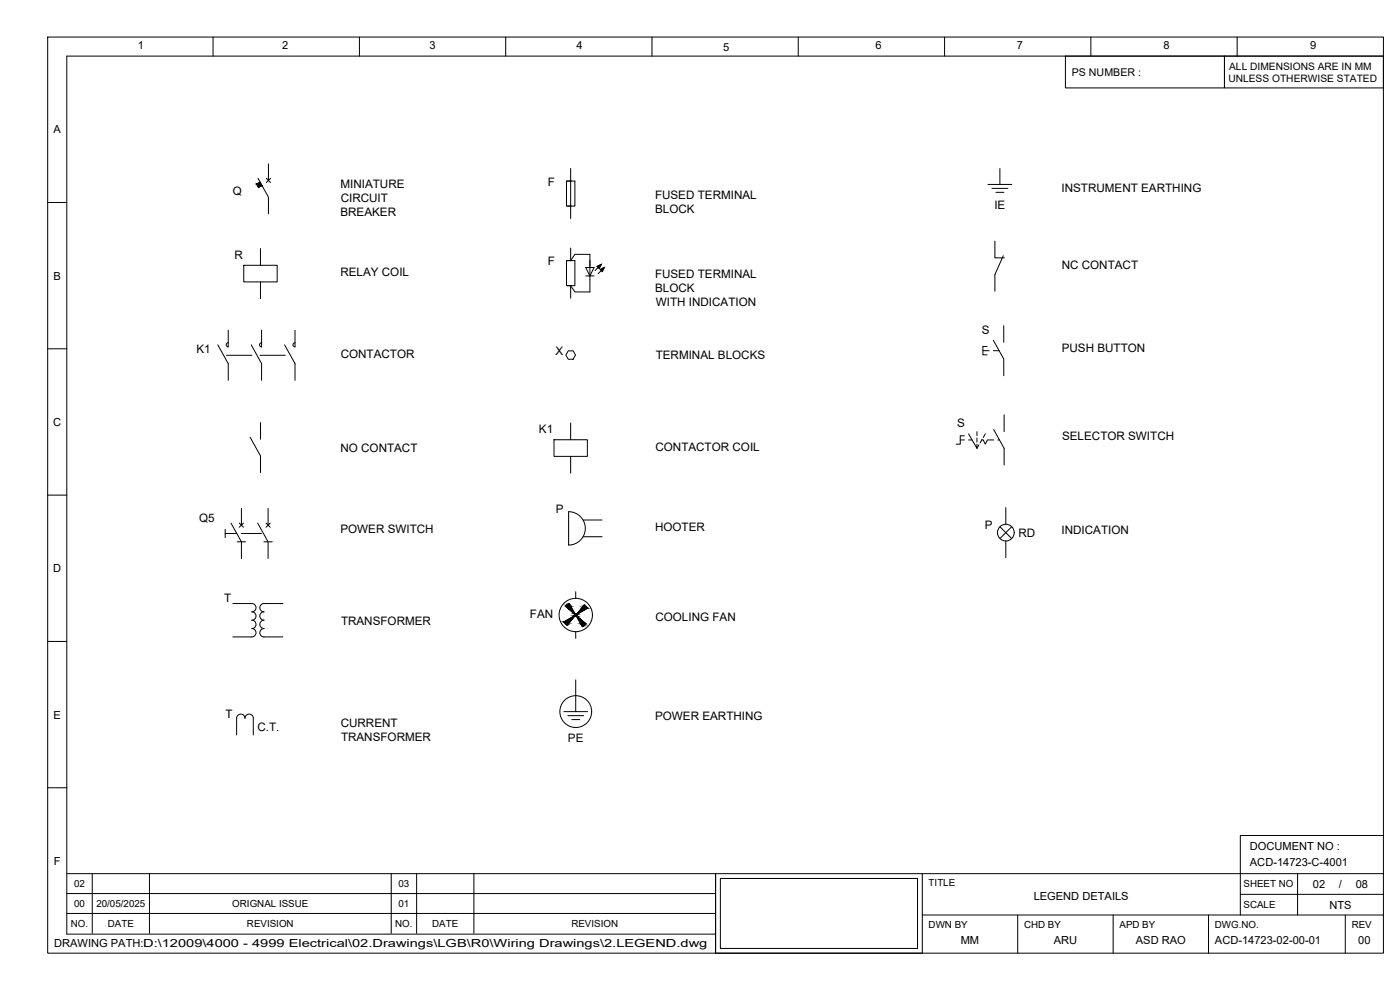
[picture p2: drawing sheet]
<svg xmlns="http://www.w3.org/2000/svg" width="420mm" height="297mm" viewBox="0 0 420 297" stroke-linecap="round" stroke-linejoin="round" font-family="sans-serif">
<g fill="none" stroke="#000" stroke-width=".3">
<path d="M14.3 11.1h400.9v274.9h-400.9zM63.9 11.1v5.7M107.9 11.1v5.7M151.8 11.1v5.7M195.7 11.1v5.7M239.6 11.1v5.7M283.5 11.1v5.7M319.7 16.8h47.8v9.6h-47.8zM327.4 11.1v5.7M367.5 16.8h47.7v9.6h-47.7zM371.3 11.1v5.7M415.2 16.8h-395.2v263.5h194.8"/>
<path d="M77.4 53.5l3.2 5.6v5.1M79.9 53.5l1.3 1.3M80.6 49.1v5.1M81.2 53.5l-1.3 1.3M170 54.3h2.5v7.5h-2.5zM171.3 50.6v15M296.5 55.3h7.2M297.7 56.5h4.8M298.9 57.7h2.4M300.1 50.6v4.7M14.3 60.8h5.7M73.2 79.6h10v5h-10z"/>
<path d="M78.2 74.6v5M170 78.2h2.5v7.5h-2.5zM170.3 61.8h1.2M171.3 74.4v3.8l1.2-1.9h4.5v11.3h-4.5l-1.2-1.9v3.8M179.2 79.9l1.2-.6-.6 1.2zM298.6 72.4v5h2.9M301.1 76.7l-2.5 5.7v5M68.5 99.1v5a.62 .62 0 0 1-.6-.6 .62 .62 0 0 1 .6-.7M78.2 84.6v5M78.5 99.1v5M88.5 99.1l.1 5a.62 .62 0 0 1-.7-.6 .62 .62 0 0 1 .7-.7M170.3 85.7h1.2"/>
<path d="M175.8 80.3h2.5l-1.3 2.5zM175.8 82.8h2.5M179.5 80.2l-.9 1M180.1 80.9l1.3-.7-.7 1.3zM180.4 81.2l-.9 .9M301.2 97.7v5M14.3 104.7h5.7M65.4 103.5l3.1 5.6v5M68 106.6h7.6M75.4 103.5l3.1 5.6v5M78 106.6h7.6M78.5 102.8a.62 .62 0 0 0-.6 .7 .62 .62 0 0 0 .6 .6"/>
<path d="M85.4 103.5l3.1 5.6v5M170.5 105.3h1.5l.7 1.2-.7 1.3h-1.5l-.7-1.3zM295 105.2h1.9M296.2 104h-1.2v2.5h1.2M298.1 102.1l3.1 5.6v5M298.1 105.2h1.7M75.1 131.2l3.1 5.6v5M78.2 126.8v5M166.3 131.9h10v5h-10zM171.3 126.9v5M171.3 136.9v5.1M288.2 132h1.2"/>
<path d="M289.4 130.8h-1.2v2.5h-1.3M290.7 130.2l2.5 4.3v-1.2M290.7 132h1.1M293.2 129.5v1.3M293.2 131.4v1.2M293.8 133.4l-.6 1.1M294.6 132h.5l.6 1.3 .6-1.3h1.9M294.8 131.8l-.7 1.1M295.7 130.2l-.6 1.1M298.2 128.9l3.1 5.6v5M299.5 132h.5M301.3 124.5v5"/>
<path d="M14.3 148.6h5.7M67.6 158.8v2.5M69.3 156.9l3.2 5.7v5M71.8 156.9l1.3 1.3M72.5 152.6v5M73.1 156.9l-1.3 1.3M77.3 156.9l3.2 5.7v5M79.8 156.9l1.3 1.3M80.5 152.6v5M81.1 156.9l-1.3 1.3M170.6 153.5v10M170.7 153.5a5 5 0 0 1 5 5 5 5 0 0 1-5 5"/>
<path d="M175 156h5.7M300.1 158l3.5 3.6M301.9 152.3v5M303.6 158l-3.5 3.6M67.6 160.1h3.4M71.2 162.6h2.5M72.5 160.1h6M79.2 162.6h2.5M172.8 177.5v2M175 161h5.7M301.9 162.3v5M14.3 192.5h5.7"/>
<path d="M69.9 181.1h5.7M75.6 181.1a1.25 1.25 0 0 1 1.2 1.2 1.25 1.25 0 0 1-1.2 1.3 1.26 1.26 0 0 1 1.2 1.2 1.26 1.26 0 0 1-1.2 1.3 1.26 1.26 0 0 1 1.2 1.2 1.26 1.26 0 0 1-1.2 1.3M75.6 188.6a1.26 1.26 0 0 1 1.2 1.2 1.26 1.26 0 0 1-1.2 1.3h-5.7M79.2 181.1h5.7M79.2 181.1a1.25 1.25 0 0 0-1.2 1.2 1.25 1.25 0 0 0 1.2 1.3 1.26 1.26 0 0 0-1.2 1.2 1.26 1.26 0 0 0 1.2 1.3 1.26 1.26 0 0 0-1.2 1.2 1.26 1.26 0 0 0 1.2 1.3M79.2 188.6a1.26 1.26 0 0 0-1.2 1.2 1.26 1.26 0 0 0 1.2 1.3h5.7M169.8 181.9l1-.8 1.8 3.1M169.8 181.9l2.7 2.4M172.4 184.7l-3.1 1.8 .4 .6 .5 .5 2.3-2.8M172.8 189.6v1.9M173.1 184.2l2.3-2.7 .9 1-3.2 1.8M173.1 184.8l2.7 2.4-.5 .4-.5 .4-1.8-3.1"/>
<path d="M71 215.5a1.26 1.26 0 0 1 1.3-1.2 1.26 1.26 0 0 1 1.2 1.2 1.25 1.25 0 0 1 1.3-1.2 1.25 1.25 0 0 1 1.2 1.2M71 215.5v5M76 215.5v5M169.2 213.5h7.2M170.4 214.7h4.8M171.6 215.9h2.4M172.8 204v9.5M14.3 236.4h5.7M415.2 250.7h-43v23.8M20 262.1h194.8v23.9M20 268.1h194.8M20 274.1h194.8"/>
<path d="M27.7 262.1v17.9M44.9 262.1v17.9M117.4 262.1v17.9M125 262.1v17.9M142.2 262.1v17.9M214.8 262.1h62v23.9h-62zM216.2 263.6h59.2v21h-59.2zM276.8 262.1h138.4M276.8 274.5h138.4M305.4 274.5v11.5M334.1 274.5v11.5M362.7 274.5v11.5"/>
<path d="M372.2 268.3h43M389.4 262.1v12.4M403.7 274.5v11.5"/>
<circle cx="301.9" cy="159.8" r="2.51"/>
<circle cx="172.8" cy="184.5" r="5"/>
<circle cx="172.8" cy="184.5" r=".39"/>
<circle cx="172.8" cy="213.5" r="4.8"/>
</g>
<g fill="#000" stroke="#000" stroke-width=".3">
<path d="M179.2 79.9l1.2-.6-.6 1.2zM180.1 80.9l1.3-.7-.7 1.3zM170.4 181.3l.4-.2 .1 .2zM172.4 184.2h.2zM173.1 184.2l.1 .1zM173.1 184.2h.2zM173 184.9h.2zM174.5 187.5h1l-.3 .3z"/>
<path d="M76.9 55.2l1.1-.6 .6 1.1zM76.9 55.2l.7 1.1 1-.6z"/>
<path d="M169.8 187.2l.4 .3 .2-.3zM169.8 187.2l.4 .3z"/>
<path d="M169.6 186.9l.8 .3 .3-.3zM169.6 186.9l.8 .3h-.6z"/>
<path d="M170.4 181.3l.7 .3-.2-.3zM170.1 181.6l.3-.3 .7 .3z"/>
<path d="M169.3 186.5l1.4 .4 .3-.4zM169.3 186.5l1.4 .4h-1.1z"/>
<path d="M170.1 181.6l1.2 .3-.2-.3zM170.1 181.6l1.2 .3h-1.5z"/>
<path d="M169.8 181.9l2.8 2.3-1.3-2.3zM169.8 181.9l2.8 2.3z"/>
<path d="M172.3 184.8h.2zM172.3 184.8h.2z"/>
<path d="M172.3 184.8l-1.3 1.7 1.5-1.7zM169.3 186.5l3-1.7-1.3 1.7z"/>
<path d="M173 184.9l2.8 2.3zM173 184.9l2.8 2.3h-1.5z"/>
<path d="M174.5 187.5l.1 .3h.6zM174.6 187.8h.6l-.4 .2z"/>
<path d="M175.4 181.6l.3 .2zM175.4 181.6l.3 .2h-.5z"/>
<path d="M175.2 181.8l.8 .4-.3-.4zM175.2 181.8l.8 .4h-1.1z"/>
<path d="M174.3 187.2l1.2 .3 .3-.3zM174.3 187.2l1.2 .3h-1z"/>
<path d="M174.9 182.2l1.4 .3-.3-.3zM174.9 182.2l1.4 .3h-1.8z"/>
<path d="M174.5 182.5l-1.2 1.7 3-1.7zM174.5 182.5l-1.2 1.7h-.2z"/>
</g>
<g font-size="3.5">
<text x="69.8" y="58.4">Q</text>
<text x="102.2" y="56.3">MINIATURE</text>
<text x="164.4" y="55.7">F</text>
<text x="196.6" y="59.8">FUSED TERMINAL</text>
<text x="318.6" y="57.7">INSTRUMENT EARTHING</text>
<text x="102.2" y="64.7">BREAKER</text>
<text x="102.3" y="60.5">CIRCUIT</text>
<text x="196.6" y="64">BLOCK</text>
<text x="298.4" y="62.6">IE</text>
<text x="70.4" y="77.6">R</text>
<text x="102.2" y="82.8">RELAY COIL</text>
<text x="164.4" y="79.6">F</text>
<text x="196.6" y="83.4">FUSED TERMINAL</text>
<text x="318.6" y="80.6">NC CONTACT</text>
<text x="196.6" y="87.6">BLOCK</text>
<text x="196.8" y="91.9">WITH INDICATION</text>
<text x="294.7" y="100.1">S</text>
<text x="58.9" y="105.8">K1</text>
<text x="102.3" y="107.5">CONTACTOR</text>
<text x="166.7" y="106.6">X</text>
<text x="196.8" y="107.6">TERMINAL BLOCKS</text>
<text x="318.6" y="105.8">PUSH BUTTON</text>
<text x="161.7" y="129.9">K1</text>
<text x="287.3" y="128.1">S</text>
<text x="318.7" y="131.9">SELECTOR SWITCH</text>
<text x="102.2" y="135.5">NO CONTACT</text>
<text x="196.7" y="135.3">CONTACTOR COIL</text>
<text x="166.8" y="154">P</text>
<text x="59.8" y="156.5">Q5</text>
<text x="102.2" y="159.9">POWER SWITCH</text>
<text x="196.6" y="159.4">HOOTER</text>
<text x="295.6" y="158.8">P</text>
<text x="305.6" y="161.1">RD</text>
<text x="318.6" y="160.2">INDICATION</text>
<text x="67.3" y="180.6">T</text>
<text x="159" y="185.4">FAN</text>
<text x="102.3" y="187.5">TRANSFORMER</text>
<text x="196.7" y="186.5">COOLING FAN</text>
<text x="67.7" y="215.5">T</text>
<text x="196.6" y="215.9">POWER EARTHING</text>
<text x="77.3" y="219.3">C.T.</text>
<text x="102.3" y="218">CURRENT</text>
<text x="102.3" y="222.2">TRANSFORMER</text>
<text x="170.5" y="222.7">PE</text>
</g>
<g font-size="3.3">
<text x="41.3" y="14.7">1</text>
<text x="84.7" y="14.8">2</text>
<text x="128.9" y="14.7">3</text>
<text x="173" y="14.8">4</text>
<text x="217" y="15.2">5</text>
<text x="262.7" y="14.7">6</text>
<text x="305.1" y="14.7">7</text>
<text x="349.2" y="14.8">8</text>
<text x="393.2" y="14.8">9</text>
<text x="16.1" y="40">A</text>
<text x="16.1" y="83.9">B</text>
<text x="16" y="127.8">C</text>
<text x="16" y="171.7">D</text>
<text x="16.1" y="215.6">E</text>
<text x="375.1" y="255">DOCUMENT NO :</text>
<text x="16.2" y="259.5">F</text>
<text x="375.1" y="259.7">ACD-14723-C-4001</text>
<text x="394" y="266.4">02</text>
<text x="401.8" y="266.4">/</text>
<text x="406.9" y="266.4">08</text>
<text x="310.2" y="270">LEGEND DETAILS</text>
<text x="399" y="272.6">NTS</text>
<text x="16.2" y="284.1">DRAWING PATH:D:\12009\4000 - 4999 Electrical\02.Drawings\LGB\R0\Wiring Drawings\2.LEGEND.dwg</text>
<text x="288.3" y="283.4">MM</text>
<text x="316.2" y="283.4">ARU</text>
<text x="340.9" y="283.4">ASD RAO</text>
<text x="364.6" y="283.1">ACD-14723-02-00-01</text>
<text x="407.6" y="283.4">00</text>
</g>
<text font-size="3.2" x="321.6" y="22.8">PS NUMBER :</text>
<g font-size="3.1">
<text x="368.9" y="20.9">ALL DIMENSIONS ARE IN MM</text>
<text x="368.7" y="24.6">UNLESS OTHERWISE STATED</text>
</g>
<g font-size="2.9">
<text x="22.2" y="266.2">02</text>
<text x="119.6" y="266.2">03</text>
<text x="278.7" y="265.9">TITLE</text>
<text x="373.2" y="266.3">SHEET NO</text>
<text x="22.2" y="272.1">00</text>
<text x="28.9" y="272.1">20/05/2025</text>
<text x="69.7" y="272.1">ORIGNAL ISSUE</text>
<text x="119.6" y="272.1">01</text>
<text x="373.2" y="272.5">SCALE</text>
<text x="21.3" y="278.1">NO.</text>
<text x="32.4" y="278.1">DATE</text>
<text x="74.1" y="278.1">REVISION</text>
<text x="118.6" y="278.1">NO.</text>
<text x="129.7" y="278.1">DATE</text>
<text x="171.5" y="278.1">REVISION</text>
<text x="278.7" y="278.3">DWN BY</text>
<text x="307.3" y="278.3">CHD BY</text>
<text x="336" y="278.3">APD BY</text>
<text x="364.6" y="278.3">DWG.NO.</text>
<text x="405.7" y="278.3">REV</text>
</g>
</svg>
